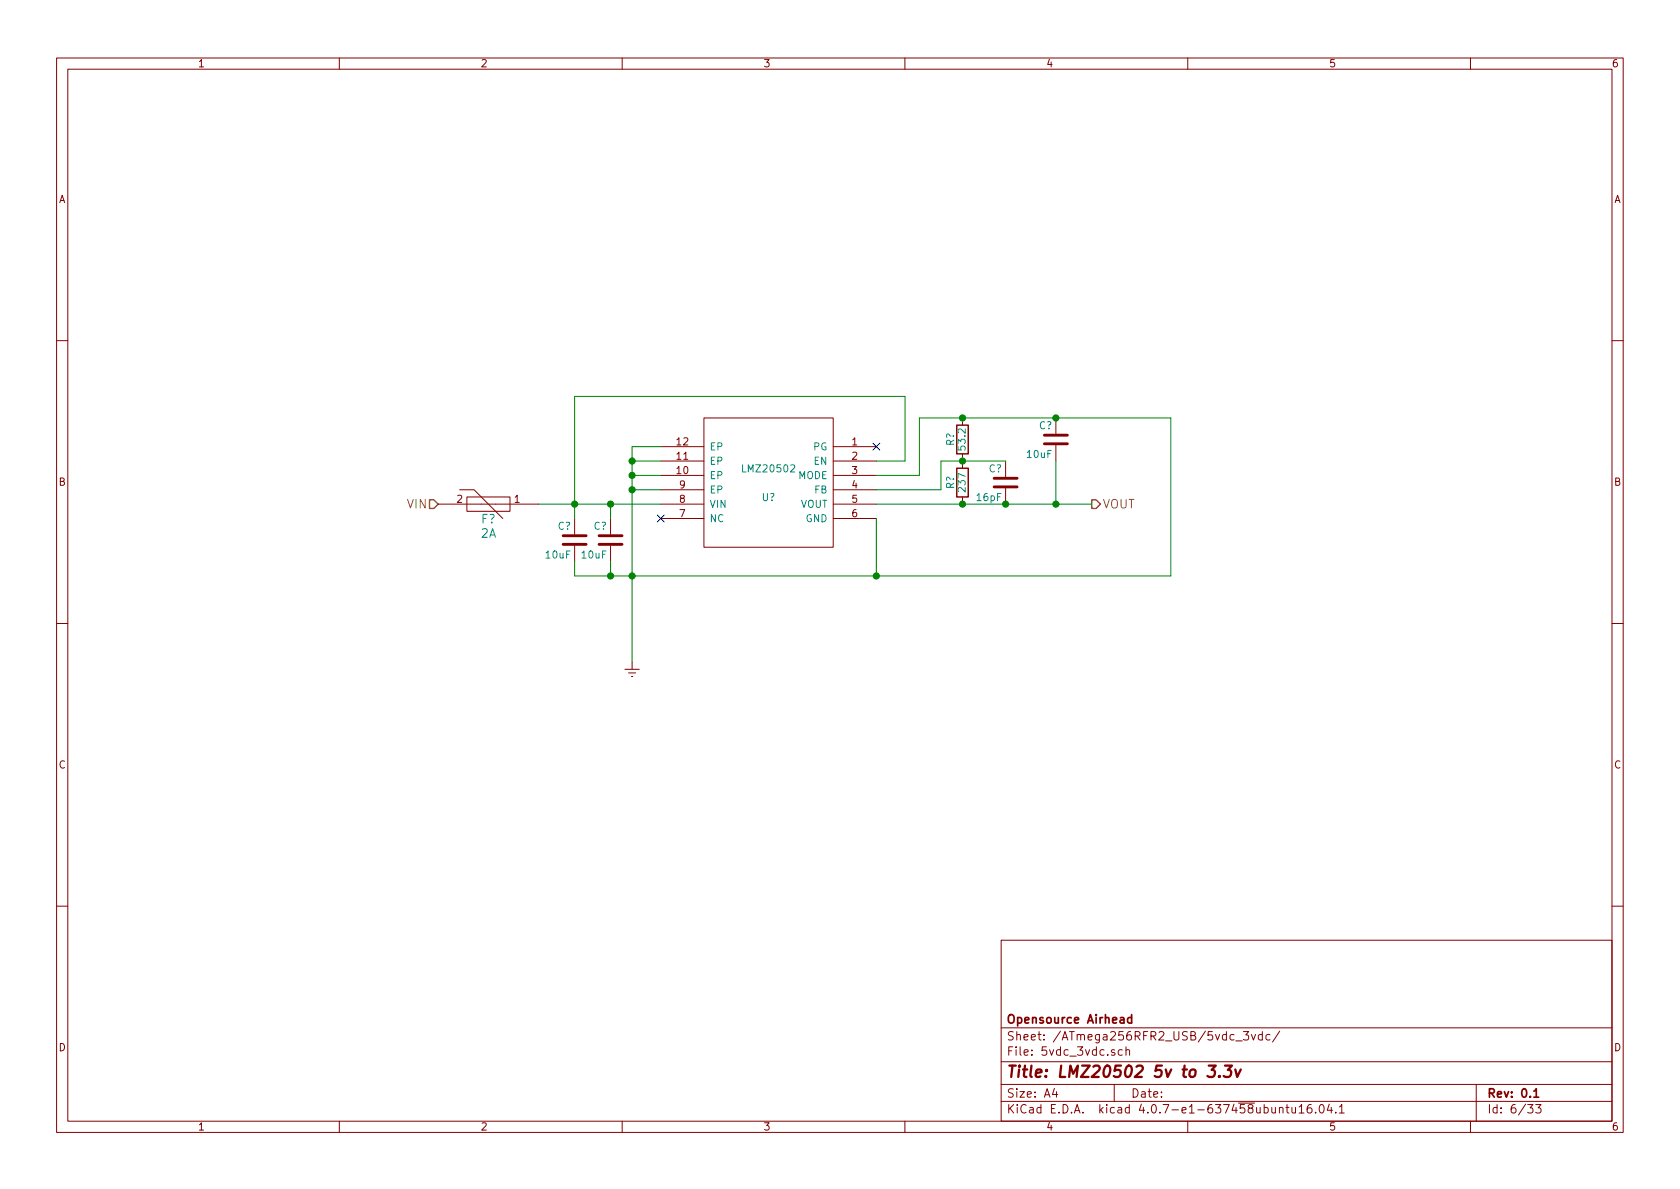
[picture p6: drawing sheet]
EESchema Schematic File Version 2
LIBS:airhead_ecu-rescue
LIBS:power
LIBS:device
LIBS:transistors
LIBS:conn
LIBS:linear
LIBS:regul
LIBS:74xx
LIBS:cmos4000
LIBS:adc-dac
LIBS:memory
LIBS:xilinx
LIBS:microcontrollers
LIBS:dsp
LIBS:microchip
LIBS:analog_switches
LIBS:motorola
LIBS:texas
LIBS:intel
LIBS:audio
LIBS:interface
LIBS:digital-audio
LIBS:philips
LIBS:display
LIBS:cypress
LIBS:siliconi
LIBS:opto
LIBS:atmel
LIBS:contrib
LIBS:valves
LIBS:L9484
LIBS:VB525SP-E
LIBS:LMZ21701
LIBS:Mini50p12
LIBS:SI8610BC-B-IS
LIBS:MAX6575LZUT+T
LIBS:SI8380P-IU
LIBS:Rect10si
LIBS:AEDR-8710-102
LIBS:MPXA4250AC6U
LIBS:MPXA6115AC6U
LIBS:CC2540T
LIBS:icsp
LIBS:MCP2561
LIBS:switches
LIBS:tom_kicad
LIBS:2450bm14e0003
LIBS:ftdi
LIBS:LMZ20502
LIBS:MIC45205
LIBS:usbulc6-2m6
LIBS:ESD7004
LIBS:VNQ5027AKTR-E
LIBS:BSC072N03LD-G
LIBS:SI8620BC-B-IS
LIBS:LMV822IQ2T
LIBS:NTB0101AGWH
LIBS:TLC6C598PWR
LIBS:10si_rect
LIBS:Mini50p16
LIBS:LM2903Q2T
LIBS:airhead_ecu-cache
EELAYER 25 0
EELAYER END
$Descr A4 11693 8268
encoding utf-8
Sheet 6 33
Title "LMZ20502 5v to 3.3v"
Date ""
Rev "0.1"
Comp "Opensource Airhead"
Comment1 ""
Comment2 ""
Comment3 ""
Comment4 ""
$EndDescr
$Comp
L LMZ20502 U?
U 1 1
P 5350 3350
AR Path="/5978A36B/5978B8AA/59718A46" Ref="U?"  Part="1" 
AR Path="/597003E2/597189AE/59718A46" Ref="U?"  Part="1" 
F 0 "U?" H 5350 3250 50  0000 C CNN
F 1 "LMZ20502" H 5350 3450 50  0000 C CNN
F 2 "MODULE" H 5350 3350 50  0001 C CNN
F 3 "DOCUMENTATION" H 5350 3350 50  0001 C CNN
	1    5350 3350
	-1   0    0    -1  
$EndComp
Text HLabel 3050 3500 0    60   Input ~ 0
VIN
NoConn ~ 4600 3600
Text HLabel 7600 3500 2    60   Output ~ 0
VOUT
NoConn ~ 6100 3100
$Comp
L Earth #PWR?
U 1 1
P 4400 4600
AR Path="/5978A36B/5978B8AA/59718C19" Ref="#PWR?"  Part="1" 
AR Path="/597003E2/597189AE/59718C19" Ref="#PWR?"  Part="1" 
F 0 "#PWR?" H 4400 4350 50  0001 C CNN
F 1 "Earth" H 4400 4450 50  0001 C CNN
F 2 "" H 4400 4600 50  0001 C CNN
F 3 "" H 4400 4600 50  0001 C CNN
	1    4400 4600
	-1   0    0    -1  
$EndComp
$Comp
L C C?
U 1 1
P 4250 3750
AR Path="/5978A36B/5978B8AA/59718C97" Ref="C?"  Part="1" 
AR Path="/597003E2/597189AE/59718C97" Ref="C?"  Part="1" 
F 0 "C?" H 4275 3850 50  0000 L CNN
F 1 "10uF" H 4275 3650 50  0000 L CNN
F 2 "" H 4288 3600 50  0001 C CNN
F 3 "" H 4250 3750 50  0001 C CNN
	1    4250 3750
	-1   0    0    -1  
$EndComp
$Comp
L C C?
U 1 1
P 4000 3750
AR Path="/5978A36B/5978B8AA/59718CB8" Ref="C?"  Part="1" 
AR Path="/597003E2/597189AE/59718CB8" Ref="C?"  Part="1" 
F 0 "C?" H 4025 3850 50  0000 L CNN
F 1 "10uF" H 4025 3650 50  0000 L CNN
F 2 "" H 4038 3600 50  0001 C CNN
F 3 "" H 4000 3750 50  0001 C CNN
	1    4000 3750
	-1   0    0    -1  
$EndComp
$Comp
L C C?
U 1 1
P 7000 3350
AR Path="/5978A36B/5978B8AA/59718DA5" Ref="C?"  Part="1" 
AR Path="/597003E2/597189AE/59718DA5" Ref="C?"  Part="1" 
F 0 "C?" H 7025 3450 50  0000 L CNN
F 1 "16pF" H 7025 3250 50  0000 L CNN
F 2 "" H 7038 3200 50  0001 C CNN
F 3 "" H 7000 3350 50  0001 C CNN
	1    7000 3350
	-1   0    0    -1  
$EndComp
$Comp
L R R?
U 1 1
P 6700 3050
AR Path="/5978A36B/5978B8AA/59718E45" Ref="R?"  Part="1" 
AR Path="/597003E2/597189AE/59718E45" Ref="R?"  Part="1" 
F 0 "R?" V 6780 3050 50  0000 C CNN
F 1 "53.2" V 6700 3050 50  0000 C CNN
F 2 "" V 6630 3050 50  0001 C CNN
F 3 "" H 6700 3050 50  0001 C CNN
	1    6700 3050
	-1   0    0    -1  
$EndComp
$Comp
L R R?
U 1 1
P 6700 3350
AR Path="/5978A36B/5978B8AA/59718E7C" Ref="R?"  Part="1" 
AR Path="/597003E2/597189AE/59718E7C" Ref="R?"  Part="1" 
F 0 "R?" V 6780 3350 50  0000 C CNN
F 1 "237" V 6700 3350 50  0000 C CNN
F 2 "" V 6630 3350 50  0001 C CNN
F 3 "" H 6700 3350 50  0001 C CNN
	1    6700 3350
	-1   0    0    -1  
$EndComp
$Comp
L C C?
U 1 1
P 7350 3050
AR Path="/5978A36B/5978B8AA/59718FB7" Ref="C?"  Part="1" 
AR Path="/597003E2/597189AE/59718FB7" Ref="C?"  Part="1" 
F 0 "C?" H 7375 3150 50  0000 L CNN
F 1 "10uF" H 7375 2950 50  0000 L CNN
F 2 "" H 7388 2900 50  0001 C CNN
F 3 "" H 7350 3050 50  0001 C CNN
	1    7350 3050
	-1   0    0    -1  
$EndComp
Wire Wire Line
	4600 3500 3750 3500
Wire Wire Line
	4600 3100 4400 3100
Wire Wire Line
	4400 3100 4400 4600
Wire Wire Line
	4600 3200 4400 3200
Connection ~ 4400 3200
Wire Wire Line
	4600 3300 4400 3300
Connection ~ 4400 3300
Wire Wire Line
	4600 3400 4400 3400
Connection ~ 4400 3400
Wire Wire Line
	6100 3600 6100 4000
Connection ~ 4400 4000
Wire Wire Line
	4250 3600 4250 3500
Connection ~ 4250 3500
Wire Wire Line
	4000 2750 4000 3600
Connection ~ 4000 3500
Wire Wire Line
	4250 4000 4250 3900
Wire Wire Line
	4000 4000 4000 3900
Connection ~ 4250 4000
Wire Wire Line
	6100 3200 6300 3200
Wire Wire Line
	6300 3200 6300 2750
Wire Wire Line
	6300 2750 4000 2750
Connection ~ 6100 4000
Wire Wire Line
	7600 3500 6100 3500
Connection ~ 6700 3500
Wire Wire Line
	6100 3400 6550 3400
Wire Wire Line
	6550 3400 6550 3200
Wire Wire Line
	6550 3200 7000 3200
Connection ~ 6700 3200
Connection ~ 7000 3500
Wire Wire Line
	7350 3200 7350 3500
Connection ~ 7350 3500
Wire Wire Line
	8150 2900 6400 2900
Wire Wire Line
	6100 3300 6400 3300
Wire Wire Line
	6400 3300 6400 2900
Connection ~ 6700 2900
Wire Wire Line
	8150 2900 8150 4000
Wire Wire Line
	8150 4000 4000 4000
Connection ~ 7350 2900
$Comp
L PTC_FUSE F?
U 1 1
P 3400 3500
AR Path="/5978A36B/5978B8AA/5973811D" Ref="F?"  Part="1" 
AR Path="/597003E2/597189AE/5973811D" Ref="F?"  Part="1" 
F 0 "F?" H 3400 3400 60  0000 C CNN
F 1 "2A" H 3400 3300 60  0000 C CNN
F 2 "" H 3400 3500 60  0000 C CNN
F 3 "" H 3400 3500 60  0000 C CNN
	1    3400 3500
	-1   0    0    -1  
$EndComp
$EndSCHEMATC
